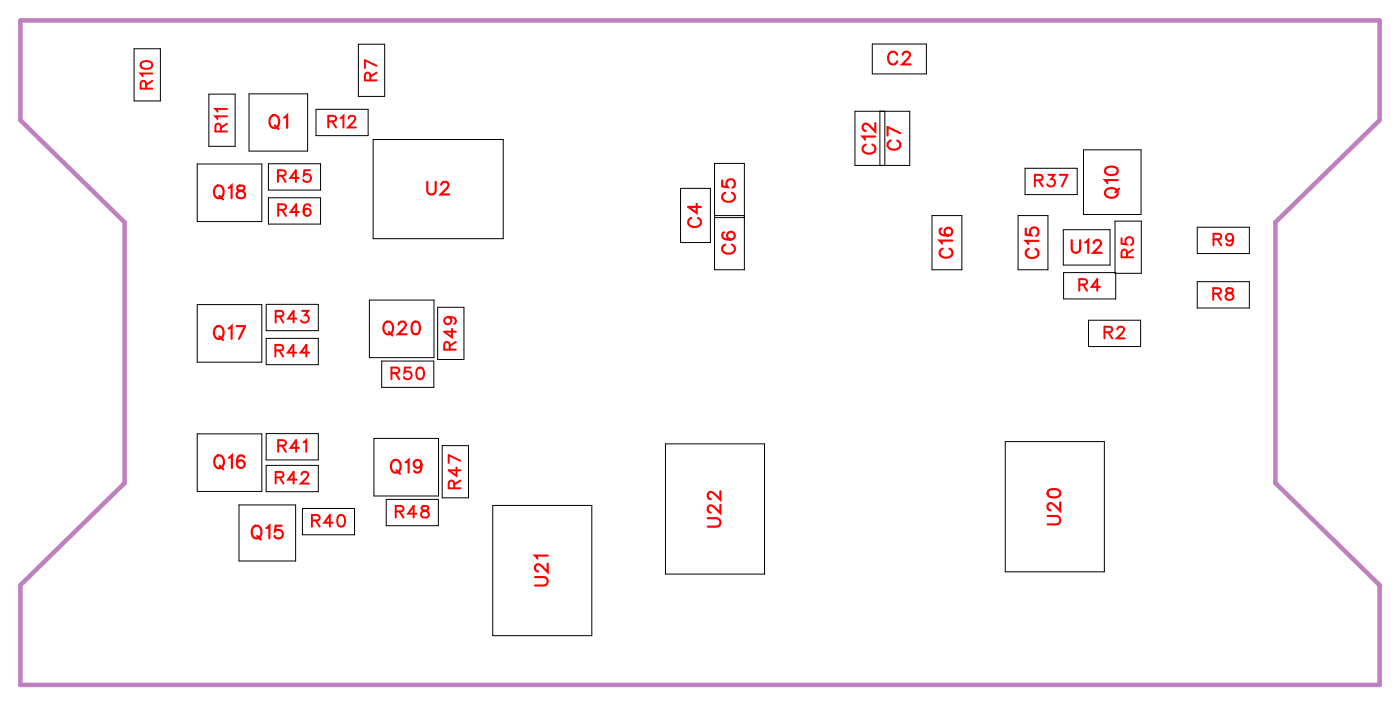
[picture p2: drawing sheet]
<svg xmlns="http://www.w3.org/2000/svg" width="78mm" height="40mm" viewBox="0 0 78 40" stroke-linecap="round" stroke-linejoin="round" font-family="sans-serif">
<path d="M1.1 1.1h76.2v5.6l-5.8 5.7v14.7l5.8 5.7v5.6h-76.2v-5.6l5.9-5.7v-14.7l-5.9-5.7z" fill="none" stroke="#bf80bf" stroke-width=".25"/>
<g fill="none" stroke="#000" stroke-width=".06">
<path d="M7.5 2.7h1.5v3h-1.5zM11.1 9.2h3.6v3.2h-3.6zM11.1 17.1h3.6v3.2h-3.6zM11.7 5.3h1.5v2.9h-1.5zM14 5.3h3.2v3.2h-3.2zM14.9 17h2.9v1.5h-2.9zM14.9 18.9h2.9v1.5h-2.9zM15 9.2h3v1.4h-3zM15 11.1h3v1.4h-3zM17.7 6.1h2.9v1.5h-2.9zM20.1 2.5h1.5v2.9h-1.5zM20.7 16.8h3.6v3.2h-3.6z"/>
<path d="M20.9 7.8h7.3v5.6h-7.3zM24.5 17.2h1.5v2.9h-1.5zM38.2 10.5h1.6v3.1h-1.6zM40.1 9.2h1.6v5.9h-1.6zM40.1 12.2h1.6M40.1 12.1h1.6M47.9 6.2h3.1v3.1h-3.1zM48.9 2.5h3v1.6h-3zM49.3 6.2v3.1M49.6 6.2v3.1M52.2 12.1h1.7v3h-1.7zM57.1 12.1h1.6v3h-1.6z"/>
<path d="M57.5 9.4h2.9v1.5h-2.9zM59.6 12.9h2.6v1.9h-2.6zM59.6 15.3h2.9v1.4h-2.9zM60.7 8.4h3.3v3.6h-3.3zM61 17.9h2.9v1.5h-2.9zM62.5 12.4h1.5v2.9h-1.5zM67.1 12.7h2.9v1.5h-2.9zM67.1 15.8h2.9v1.4h-2.9zM11.1 24.3h3.6v3.2h-3.6zM13.4 28.3h3.2v3.1h-3.2zM14.9 24.3h2.9v1.5h-2.9zM14.9 26.1h2.9v1.4h-2.9z"/>
<path d="M17 28.5h2.9v1.4h-2.9zM21 24.6h3.6v3.2h-3.6zM21.4 20.2h2.9v1.5h-2.9zM21.7 28h2.9v1.4h-2.9zM24.8 25h1.5v2.9h-1.5zM27.6 28.3h5.6v7.3h-5.6zM37.3 24.9h5.6v7.2h-5.6zM56.4 24.7h5.5v7.3h-5.5z"/>
</g>
<g fill="none" stroke="#f00" stroke-width=".12">
<path d="M12.1 18.4v-.1a.33 .33 0 0 1 .4 .3 .33 .33 0 0 1-.4 .3l-.1-.2zM12.1 10.5v-.1a.33 .33 0 0 1 .4 .3 .33 .33 0 0 1-.4 .4l-.1-.3zM12.3 18.8l.2 .2M12.3 11l.2 .2M12.8 18.4l.2-.1v.7M12.8 10.5l.2-.1v.7M13.3 18.3h.4l-.3 .7M13.3 10.4v.2l.3 .1 .1 .2a.24 .24 0 0 1-.2 .2 .24 .24 0 0 1-.2-.2l.4-.3v-.2zM15.2 6.6v-.1a.33 .33 0 0 1 .5 .3 .33 .33 0 0 1-.5 .3l-.1-.2zM15.4 7l.2 .2M15.9 6.6l.2-.1v.7M21.6 18.1v-.1a.33 .33 0 0 1 .4 .4 .33 .33 0 0 1-.4 .3l-.1-.3z"/>
<path d="M21.8 18.6l.2 .2M22.3 18.2l.2-.2h.1l.2 .1-.1 .3-.4 .3h.5M23.2 18h.1a.37 .37 0 0 1 .2 .4 .37 .37 0 0 1-.2 .3 .45 .45 0 0 1-.1-.7zM24 10.2v.5l.2 .2 .2-.1v-.6M24.7 10.4l.2-.2h.1l.1 .1-.1 .3-.3 .3h.5M38.8 12.2a.26 .26 0 0 0-.2 .3 .26 .26 0 0 0 .3 .2h.1a.26 .26 0 0 0 .3-.2 .26 .26 0 0 0-.2-.3M39.1 11.4v.5l-.5-.3h.7M40.5 10.1v.3l.3 .1a.25 .25 0 0 1 0-.4 .25 .25 0 0 1 .4 0 .25 .25 0 0 1-.1 .4M40.6 13h-.1a.35 .35 0 0 0 .3 .5 .35 .35 0 0 0 .4-.3 .22 .22 0 0 0-.2-.2 .22 .22 0 0 0-.2 .2 .22 .22 0 0 0 .2 .2M40.7 10.8a.26 .26 0 0 0-.2 .3 .26 .26 0 0 0 .3 .2h.1a.26 .26 0 0 0 .3-.2 .26 .26 0 0 0-.2-.3M40.7 13.7a.26 .26 0 0 0-.2 .3 .26 .26 0 0 0 .3 .2h.1a.26 .26 0 0 0 .3-.2 .26 .26 0 0 0-.2-.3M48.5 8.1a.26 .26 0 0 0-.1 .3 .26 .26 0 0 0 .2 .2h.2a.26 .26 0 0 0 .3-.2 .26 .26 0 0 0-.2-.3"/>
<path d="M49.1 7.6h-.7l.1 .2M49.1 6.9v.5l-.4-.4-.2-.1-.1 .2v.1l.1 .1M49.9 7.9a.26 .26 0 0 0-.1 .3 .26 .26 0 0 0 .2 .2h.2a.26 .26 0 0 0 .3-.2 .26 .26 0 0 0-.2-.3M50.3 3.1a.26 .26 0 0 0-.3-.2 .26 .26 0 0 0-.2 .3v.1a.26 .26 0 0 0 .2 .3 .26 .26 0 0 0 .3-.2M50.5 7.5l-.7-.4v.5M50.6 3.1l.1-.2h.2l.1 .1-.1 .3-.3 .3h.4M52.8 12.8h-.1a.35 .35 0 0 0 .3 .4 .35 .35 0 0 0 .4-.2 .22 .22 0 0 0-.2-.2 .22 .22 0 0 0-.2 .2 .22 .22 0 0 0 .2 .2M52.9 13.9a.26 .26 0 0 0-.2 .3 .26 .26 0 0 0 .3 .2h.1a.26 .26 0 0 0 .3-.2 .26 .26 0 0 0-.2-.3M53.4 13.5h-.7l.1 .1M57.5 12.8v.3l.3 .1a.25 .25 0 0 1 0-.4 .25 .25 0 0 1 .4 0 .25 .25 0 0 1-.1 .4M57.7 13.9a.26 .26 0 0 0-.2 .3 .26 .26 0 0 0 .3 .2h.1a.26 .26 0 0 0 .3-.2 .26 .26 0 0 0-.2-.3M58.2 13.5h-.7l.1 .2"/>
<path d="M60.1 13.4v.6l.2 .2 .2-.1 .1-.7M60.8 13.6l.2-.2v.8M61.3 13.6l.2-.2h.1l.1 .2-.1 .2-.3 .4h.5M62 9.4l.3-.1a.3 .3 0 0 1 .4 .3 .38 .38 0 0 1-.4 .2 .38 .38 0 0 1-.3-.3zM62.1 10.6a.35 .35 0 0 1 .4 0 .35 .35 0 0 1 .1 .3 .33 .33 0 0 1-.4 .2 .33 .33 0 0 1-.1-.5zM62.7 10.1h-.7l.1 .2M62.7 10.6l-.2 .2M12.1 25.6v-.1a.33 .33 0 0 1 .5 .4 .33 .33 0 0 1-.5 .3l-.1-.3zM12.3 26.1l.2 .2M12.8 25.6l.2-.1v.7M13.7 25.6v-.1a.35 .35 0 0 0-.5 .3 .35 .35 0 0 0 .3 .4 .22 .22 0 0 0 .2-.2 .22 .22 0 0 0-.2-.2 .22 .22 0 0 0-.2 .2M14.2 29.5a.33 .33 0 0 1 .5 .3 .33 .33 0 0 1-.5 .3l-.1-.2z"/>
<path d="M14.4 30l.2 .2M14.9 29.6l.2-.2v.7M15.8 29.4h-.3l-.1 .3a.25 .25 0 0 1 .4 0 .25 .25 0 0 1 0 .4 .25 .25 0 0 1-.4-.1M22 25.9l.1-.1a.33 .33 0 0 1 .4 .3 .33 .33 0 0 1-.4 .3l-.2-.2zM22.2 26.3l.2 .2M22.7 25.9l.2-.1v.7M23.6 26a.22 .22 0 0 1-.3 .2 .22 .22 0 0 1-.1-.4 .22 .22 0 0 1 .4 .1v.1a.34 .34 0 0 1-.2 .5l-.2-.1M30 32.3h.5l.2 .2-.1 .3h-.6M30.7 31.6v.4l-.3-.3-.3-.1-.1 .1v.2l.2 .1M30.7 31.1h-.7l.1 .2M39.7 29h.5l.2 .2-.1 .3h-.6M40.4 28.3v.4l-.4-.3-.2-.1-.1 .1v.2l.1 .1"/>
<path d="M40.4 27.5v.5l-.4-.4-.2-.1-.1 .2v.1l.1 .2M58.7 28.9h.5l.2 .2-.1 .2-.6 .1M58.8 27.5l.2-.1a.3 .3 0 0 1 .4 .3 .38 .38 0 0 1-.3 .2 .38 .38 0 0 1-.4-.3zM59.4 28.1v.5l-.3-.3-.2-.1-.2 .1v.1l.2 .2"/>
</g>
<g fill="none" stroke="#f00" stroke-width=".11">
<path d="M7.9 3.5a.32 .32 0 0 1 .4-.1 .32 .32 0 0 1 .2 .4 .32 .32 0 0 1-.4 .1 .32 .32 0 0 1-.2-.4zM8.2 5v-.4h-.3v.4h.6M8.5 4.1h-.6l.1 .2M8.5 4.5l-.3 .2M12.4 7.4v-.4h-.3v.4h.6M12.7 6.5h-.6l.1 .2M12.7 6.1h-.6l.1 .2M12.7 6.9l-.3 .2M15.4 19.6h.4v-.2l-.4-.1v.7M15.5 17.7h.3l.1-.2-.4-.1v.7M15.6 9.8h.4v-.2l-.4-.1v.7M15.6 11.7h.4v-.2l-.4-.1v.7"/>
<path d="M15.7 19.6l.2 .4M15.7 17.7l.2 .4M15.8 9.8l.2 .4M15.8 11.7l.2 .4M16.6 19.7h-.5l.3-.4v.7M16.6 17.8h-.5l.4-.4v.7M16.7 10h-.4l.3-.5v.7M16.8 11.9h-.5l.3-.5v.7M16.9 17.4h.4l-.2 .3a.22 .22 0 0 1 .2 .3 .22 .22 0 0 1-.4-.1M17.3 19.7h-.4l.3-.4v.7M17.4 9.5h-.3l-.1 .3a.23 .23 0 0 1 .4 0 .23 .23 0 0 1-.1 .4 .23 .23 0 0 1-.3-.1M17.4 11.5a.32 .32 0 0 0-.4 .2 .32 .32 0 0 0 .2 .4 .2 .2 0 0 0 .2-.2 .2 .2 0 0 0-.2-.2 .2 .2 0 0 0-.2 .2"/>
<path d="M18.4 6.8h.4v-.3h-.4v.6M18.6 6.8l.2 .3M19.1 6.6l.2-.1v.6M19.5 6.6l.2-.1 .2 .1-.4 .5h.4M20.8 4.5l-.1-.4h-.2v.4h.6M21.1 4.1l-.3 .2M21.1 3.7l-.6-.3v.4M25.1 17.8a.2 .2 0 0 1 .2 .2 .2 .2 0 0 1-.3 .1 .2 .2 0 0 1 0-.3h.1a.31 .31 0 0 1 .5 .2l-.1 .1M25.2 19.6v-.4h-.2l-.1 .4h.7M25.3 18.4v.5l-.4-.3h.7M25.6 19.1l-.4 .3M58 10.1h.4v-.3h-.4v.6"/>
<path d="M58.2 10.1l.2 .3M58.8 9.8h.3l-.2 .2a.22 .22 0 0 1 .2 .4 .22 .22 0 0 1-.4-.1M59.4 9.8h.4l-.3 .6M60.5 15.9h.4v-.2l-.4-.1v.7M60.7 15.9l.2 .4M61.7 16.1h-.5l.3-.5v.7M61.9 18.6h.4v-.2l-.4-.1v.7M62.1 18.6l.3 .4M62.6 18.5l.2-.2 .2 .1-.4 .6h.4M62.9 13.3v.4h.3a.23 .23 0 0 1-.1-.4 .23 .23 0 0 1 .4 .1 .23 .23 0 0 1-.1 .3M63.2 14.4v-.4h-.3v.4h.6M63.5 14l-.3 .2"/>
<path d="M68 16.4h.4v-.2l-.4-.1v.7M68 13.4h.4v-.2l-.4-.1v.6M68.2 16.4l.2 .4M68.2 13.4l.3 .3M68.8 16.2v.2l.3 .2a.22 .22 0 0 1-.2 .2 .22 .22 0 0 1-.2-.2l.4-.3v-.1zM69.1 13.3a.2 .2 0 0 1-.3 .2 .2 .2 0 0 1 0-.3 .2 .2 0 0 1 .3 0v.1a.31 .31 0 0 1-.2 .4l-.1-.1M15.5 26.7h.3l.1-.2-.4-.1v.7M15.6 25l.4-.1v-.2l-.4-.1v.7M15.7 26.7l.2 .4M15.8 25l.2 .3M16.6 26.9h-.5l.4-.5v.7M16.8 25.1h-.5l.3-.5v.7"/>
<path d="M16.9 26.6l.1-.2 .3 .2-.4 .5h.4M17 24.8l.2-.2v.7M17.5 29.1h.4v-.2l-.4-.1v.7M17.7 29.1l.2 .4M18.6 29.3h-.4l.3-.5v.7M19 28.9a.32 .32 0 0 1 .4 .2 .32 .32 0 0 1-.2 .4l-.3-.1v-.3zM21.9 20.9h.4l.1-.3h-.5v.6M22.2 20.9l.2 .3M22.2 28.6h.4v-.2l-.4-.1v.7M22.4 28.6l.2 .4M23 20.6h-.3v.3a.23 .23 0 0 1 .3 0 .23 .23 0 0 1 0 .3 .23 .23 0 0 1-.4-.1M23.3 28.8h-.4l.3-.5v.7"/>
<path d="M23.4 20.6a.32 .32 0 0 1 .4 .2 .32 .32 0 0 1-.2 .4l-.2-.1-.1-.2zM23.7 28.4v.1l.2 .1 .1 .2a.22 .22 0 0 1-.2 .2 .22 .22 0 0 1-.2-.2l.4-.3v-.1zM25.5 27.3l-.1-.3-.2-.1v.4h.6M25.6 26.2v.5l-.4-.4h.6M25.8 26.9l-.3 .2M25.8 25.8l-.6-.3v.4"/>
</g>
<g font-size="1.2" fill="#fff">
<text x="49.7" y="3.9">C2</text>
<text x="11.9" y="11.4">Q18</text>
<text x="15" y="7.5">Q1</text>
<text x="23.9" y="11.2">U2</text>
<text x="41.5" y="11.4" transform="rotate(-90 41.5 11.4)">C5</text>
<text x="49.4" y="8.7" transform="rotate(-90 49.4 8.7)">C12</text>
<text x="50.8" y="8.4" transform="rotate(-90 50.8 8.4)">C7</text>
<text x="63" y="11.1" transform="rotate(-90 63 11.1)">Q10</text>
<text x="39.6" y="12.8" transform="rotate(-90 39.6 12.8)">C4</text>
<text x="41.5" y="14.3" transform="rotate(-90 41.5 14.3)">C6</text>
<text x="53.7" y="14.5" transform="rotate(-90 53.7 14.5)">C16</text>
<text x="58.5" y="14.5" transform="rotate(-90 58.5 14.5)">C15</text>
<text x="60" y="14.5">U12</text>
<text x="11.9" y="19.3">Q17</text>
<text x="21.4" y="19">Q20</text>
<text x="12" y="26.5">Q16</text>
<text x="21.9" y="26.8">Q19</text>
<text x="40.7" y="29.6" transform="rotate(-90 40.7 29.6)">U22</text>
<text x="59.7" y="29.4" transform="rotate(-90 59.7 29.4)">U20</text>
<text x="14.1" y="30.4">Q15</text>
<text x="31" y="32.9" transform="rotate(-90 31 32.9)">U21</text>
</g>
<g font-size="1.1" fill="#fff">
<text x="8.8" y="5" transform="rotate(-90 8.8 5)">R10</text>
<text x="21.4" y="4.6" transform="rotate(-90 21.4 4.6)">R7</text>
<text x="13" y="7.4" transform="rotate(-90 13 7.4)">R11</text>
<text x="15.5" y="10.5">R45</text>
<text x="18.3" y="7.4">R12</text>
<text x="58" y="10.7">R37</text>
<text x="15.5" y="12.4">R46</text>
<text x="60.5" y="16.6">R4</text>
<text x="63.8" y="14.5" transform="rotate(-90 63.8 14.5)">R5</text>
<text x="68" y="17.1">R8</text>
<text x="68" y="14">R9</text>
<text x="15.4" y="20.2">R44</text>
<text x="15.4" y="18.3">R43</text>
<text x="21.9" y="21.5">R50</text>
<text x="25.8" y="19.6" transform="rotate(-90 25.8 19.6)">R49</text>
<text x="61.9" y="19.2">R2</text>
<text x="15.4" y="27.4">R42</text>
<text x="15.5" y="25.6">R41</text>
<text x="17.4" y="29.8">R40</text>
<text x="22.1" y="29.3">R48</text>
<text x="26.1" y="27.4" transform="rotate(-90 26.1 27.4)">R47</text>
</g>
</svg>
